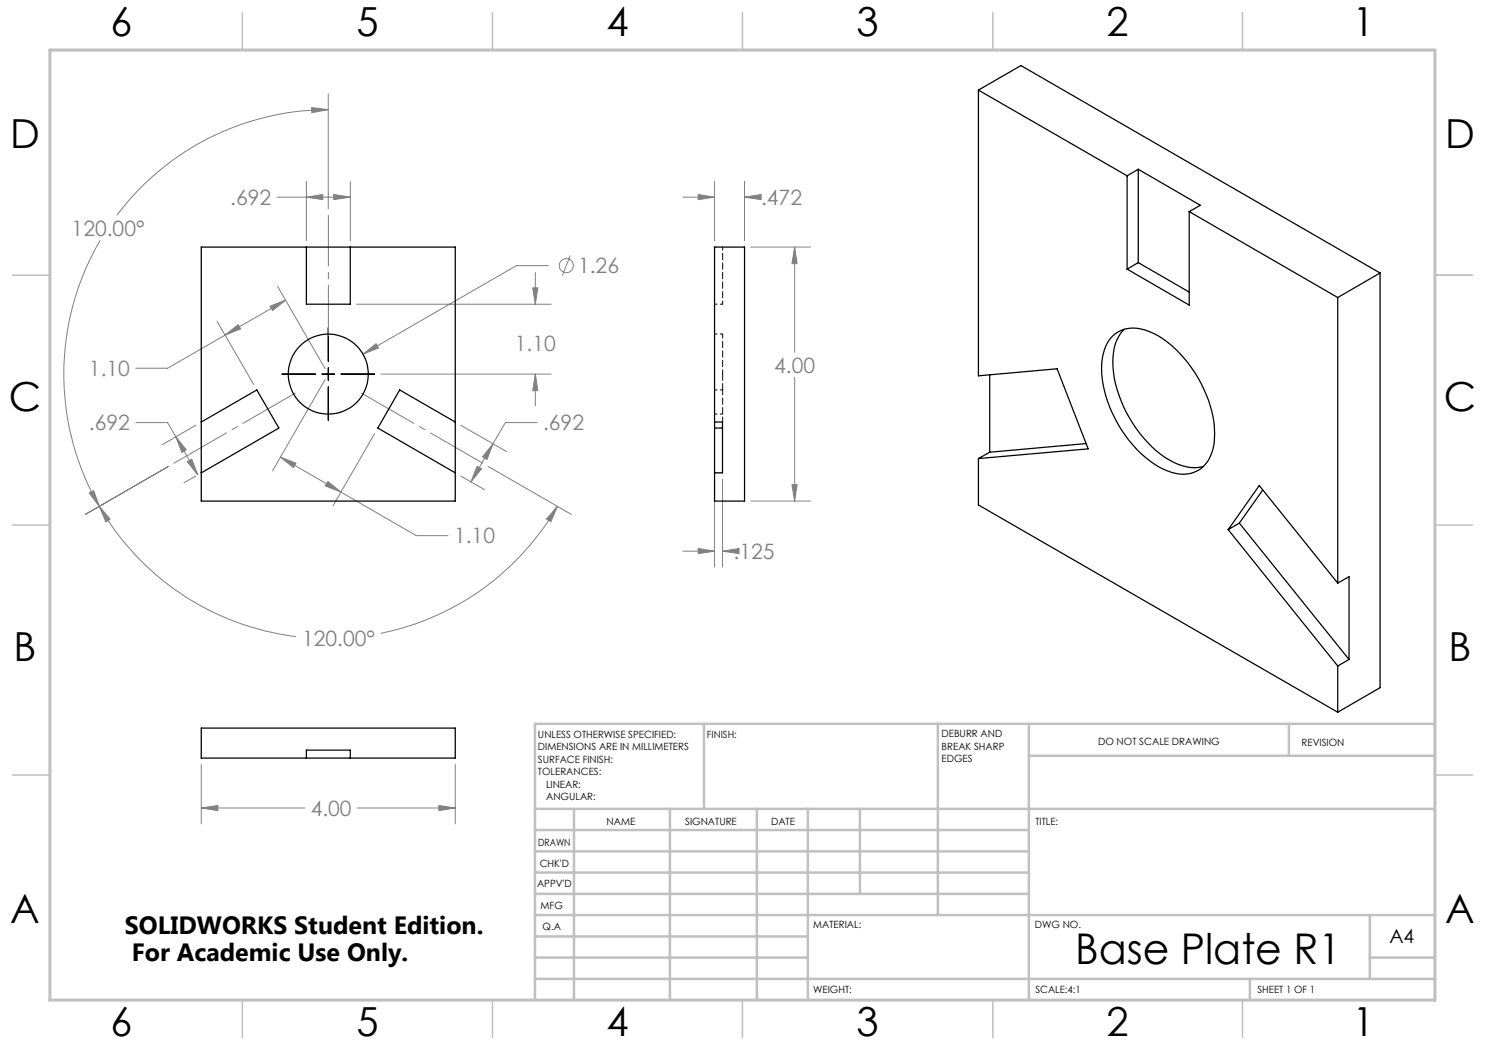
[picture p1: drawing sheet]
<svg xmlns="http://www.w3.org/2000/svg" width="297mm" height="210mm" viewBox="0 0 297 210" stroke-linecap="round" stroke-linejoin="round" font-family="sans-serif">
<g fill="none" stroke="#808080" stroke-width=".2">
<path d="M65.7 18.8v23M55.4 39.4h14.7M61.3 39.4l3.3-.5v1zM61.3 36.3v11.8M62.3 21.5l3.4 .4-3.3 .6zM65.7 21.9a52.8 52.8 0 0 0-42.3 21.1M66.7 38.9l3.4 .5-3.4 .5zM70.1 36.3v11.8M136.6 39.4h6.3M139.6 38.9l3.3 .5-3.3 .5zM142.9 36.3v11.8M148.9 39.4l3.3-.5v1z"/>
<path d="M148.9 39.4h2.1M148.9 36.3v11.8M20 48.1a52.9 52.9 0 0 0-.1 53.2M55.5 57.3l9.5 16.4M106.5 57.6h1.1l-.5 3.2zM107.1 54.5v6.3M109.6 53.1h-6.3l-30.7 17.7M114.1 51.1l-1.6 4M150.2 49.4h11.9M158.9 49.4l.5 3.3h-1zM158.9 49.4v21M43.4 64.3l7.3 12.6"/>
<path d="M45 67l2.6-2.1 .5 .9zM45 67l-11.5 6.7h-6.3M54 61.2l3.1-1.2-2.6 2.1zM57.1 60l-12.1 7M65 75.9l-10.5 18.3M71.3 60.8h38.9M72.6 70.8l2.6-2.1 .5 .9zM76.2 74.8h34M107.1 74.8l.5 3.3h-1.1zM107.1 74.8v6.4M158.9 75.5v24.7M17.9 98.6l.8-.5 1.2 3.2z"/>
<path d="M27.2 84.5h6.3l1.7 2.9M33.7 93.3l-16.6 9.6M35.2 87.4l2.1 2.5-.9 .6zM35.2 87.4l4.3 7.6M37.5 92.3l.8-.4 1.2 3.1zM39.2 95.2l-2.4 1.3M39.2 85l-6.8 4M56.1 91.4l3.1 1.2-.5 .9zM56.1 91.4l27.2 15.7h6.3M65.6 96.3l2.6 2.1-3.1-1.2zM74.9 86.7l-8.3 14.5M92.1 85l9.3 5.3"/>
<path d="M92.1 95.2l4.8 2.8M95.4 93.3l.9 .5-2.1 2.6zM97.6 93.3l16.6 9.6M98.6 88.8l-1.2 3.1-.9-.5zM98.6 88.8l-4.4 7.6M107.4 84.5h-6.3l-2.5 4.3M142.9 95.8v17.6M144.5 95.8v17.6M158.4 96.9h1l-.5 3.3zM19.9 101.3l2.1 2.5-.8 .5zM19.9 101.3a53 53 0 0 0 39.3 26M111.5 101.3l-1.3 3-.9-.5z"/>
<path d="M111.5 101.3a52.9 52.9 0 0 1-35.3 25.4M136.6 110.2h6.3M139.6 109.7l3.3 .5-3.3 .5zM144.5 110.2l3.3-.5v1zM144.5 110.2h1M150.2 100.2h11.9M40.3 152.9v11.9M91.1 152.9v11.9M40.3 161.6l3.3-.5v1zM40.3 161.6h20.7M71.5 161.6h19.6M87.8 161.1l3.3 .5-3.3 .5z"/>
<circle cx="113.3" cy="53.1" r="1.41"/>
</g>
<path d="M56.4 74.8h6.7M64.4 74.8h2.5M65.7 65.5v6.8M65.7 73.5v2.6M65.7 77.4v6.7M68.2 74.8h6.7" fill="none" stroke="#000" stroke-width=".2"/>
<path d="M65.7 43.1v24.1" fill="none" stroke="#808080" stroke-width=".2" stroke-dasharray="15.2 1.3 1.3 1.3" stroke-dashoffset="5.1"/>
<path d="M59.1 78.6l-24.3 14M96.6 92.6l-24.3-14" fill="none" stroke="#808080" stroke-width=".2" stroke-dasharray="15.2 1.3 1.3 1.3" stroke-dashoffset="3.1"/>
<path d="M287 55h7.5M287 144.8v55.2h-187.2" fill="none" stroke="#c0c0c0" stroke-width=".2"/>
<g fill="none" stroke="#c0c0c0" stroke-width=".5">
<path d="M140.8 144.8v17M187.6 144.8v38.2M205.8 144.8v55.2M205.8 151.2h81.2M257.8 144.8v6.4M287 144.8h-180v55.2M107 161.8h180M107 178.8h98.8M107 174.5h98.8M107 170.3h98.8M107 166h98.8M114.8 161.8v38.2"/>
<path d="M134 161.8v38.2M151.4 161.8v38.2M161.6 161.8v38.2M172 161.8v17M107 195.8h180M107 191.5h54.6M107 187.3h54.6M107 183h180M250 195.8v4.2M274 191.5h13M274 183v12.8"/>
</g>
<g fill="none" stroke="#c0c0c0" stroke-width=".3">
<path d="M48.5 2.5v7.5M98.5 2.5v7.5M148.5 2.5v7.5M198.6 2.5v7.5M248.5 2.5v7.5M2.5 55h7.5M287 55h7.5M2.5 105h7.5M287 105h7.5M2.5 155h7.5M287 155h7.5M48.5 200v7.5"/>
<path d="M98.5 200v7.5M148.5 200v7.5M198.6 200v7.5M248.5 200v7.5"/>
</g>
<path d="M10 10h277v190h-277z" fill="none" stroke="#c0c0c0" stroke-width=".6"/>
<path d="M66.7 38.9l3.4 .5-3.4 .5zM61.3 39.4l3.3-.5v1zM37.5 92.3l.8-.4 1.2 3.1zM35.2 87.4l2.1 2.5-.9 .6zM98.6 88.8l-1.2 3.1-.9-.5zM95.4 93.3l.9 .5-2.1 2.6zM72.6 70.8l3.1-1.2-.5-.9zM62.3 21.5l3.4 .4-3.3 .6zM17.9 98.6l.8-.5 1.2 3.2zM19.9 101.3l2.1 2.5-.8 .5zM111.5 101.3l-1.3 3-.9-.5zM56.1 91.4l3.1 1.2-.5 .9zM65.6 96.3l2.6 2.1-3.1-1.2zM54 61.2l3.1-1.2-2.6 2.1zM45 67l2.6-2.1 .5 .9zM106.5 57.6h1.1l-.5 3.2zM107.1 74.8l.5 3.3h-1.1zM40.3 161.6l3.3-.5v1zM87.8 161.1l3.3 .5-3.3 .5zM139.6 109.7l3.3 .5-3.3 .5zM144.5 110.2l3.3-.5v1zM139.6 38.9l3.3 .5-3.3 .5zM148.9 39.4l3.3-.5v1zM158.4 96.9h1l-.5 3.3zM158.9 49.4l.5 3.3h-1z" fill="#808080"/>
<g fill="none" stroke="#000" stroke-width=".25">
<path d="M195.7 18v57.2l15.7-1.4 6.2 16-21.9 1.9M195.7 18l29.7 17.2M195.7 18l8.5-4.9 71.8 41.5M225.4 35.2v18.6M227.6 33.9l-2.2 1.3M227.6 33.9l12.5 7.2-2.3 1.2M227.6 33.9v18.6M40.3 49.4h50.8v50.8h-50.8zM61.3 49.4v11.4h8.8v-11.4M142.9 49.4h6v50.8h-6zM227.6 52.5l10.2 5.9M227.6 52.5l-2.2 1.3"/>
<path d="M237.8 42.3l29.7 17.2M237.8 42.3v18.7l-12.4-7.2M267.5 59.5v57.1M276 54.6l-8.5 4.9M276 54.6v82.9l-8.5 4.9M197.9 75v15.4M222.5 67.3a6.6 6.6 0 0 1 7.4-1 22.6 22.6 0 0 1 10.9 11.5 17.8 17.8 0 0 1 1.6 12.7 6 6 0 0 1-8.1 4 20.5 20.5 0 0 1-10.7-9.6 21.6 21.6 0 0 1-3.1-13.2 7.8 7.8 0 0 1 2-4.4zM224.8 65.9a8.5 8.5 0 0 0-2.2 6.5 25 25 0 0 0 10.4 19.1 9.4 9.4 0 0 0 7.7 1.8M40.3 84.4l11.1-6.4 4.4 7.6-15.5 9M91.1 84.4l-11.2-6.4-4.3 7.6 15.5 9M142.9 84.4h1.6v10.2h-1.6M142.9 85.6h1.6"/>
<path d="M195.7 91.7v9.3l71.8 41.4M197.9 90.4l-2.2 1.3M217.2 88.7l-19.3 1.7M252.6 98l-4.7 6.6M245.6 105.9l6.2-8.8 15.7 19.5M245.6 105.9l21.9 27.3M247.9 104.6l21.9 27.3M247.9 104.6l-2.3 1.3M267.5 116.6l2.3-1.3v16.6M267.5 133.2v9.2M269.8 131.9l-2.3 1.3M40.3 145.6h50.8v6h-50.8z"/>
<path d="M61.3 151.6v-1.6h8.8v1.6"/>
<circle cx="65.7" cy="74.8" r="8"/>
</g>
<path d="M144.5 84.4v-6.4" fill="none" stroke="#000" stroke-width=".2" stroke-dasharray="1.3 .6" stroke-dashoffset=".3"/>
<path d="M144.5 78h-1.6M144.5 60.8h-1.6M144.5 66.8h-1.6M142.9 82.8h1.6" fill="none" stroke="#000" stroke-width=".2" stroke-dasharray="1.3 .6" stroke-dashoffset=".8"/>
<path d="M144.5 74.8v-8" fill="none" stroke="#000" stroke-width=".2" stroke-dasharray="1.3 .6" stroke-dashoffset=".4"/>
<path d="M144.5 78v-3.2" fill="none" stroke="#000" stroke-width=".2" stroke-dasharray="1.3 .6"/>
<path d="M144.5 60.8v-11.4" fill="none" stroke="#000" stroke-width=".2" stroke-dasharray="1.3 .6" stroke-dashoffset=".6"/>
<text font-size="8.5" x="215" y="192.7">Base Plate R1</text>
<g font-size="8">
<text x="22.1" y="7.1">6</text>
<text x="71.3" y="7.2">5</text>
<text x="121.3" y="7.2">4</text>
<text x="171.3" y="7.2">3</text>
<text x="221.3" y="7.2">2</text>
<text x="270.5" y="7.2">1</text>
<text x="2" y="29.7">D</text>
<text x="289" y="29.7">D</text>
<text x="1.8" y="82.1">C</text>
<text x="288.8" y="82.2">C</text>
<text x="2.7" y="132.1">B</text>
<text x="289.7" y="132.2">B</text>
<text x="2" y="184.6">A</text>
<text x="289" y="184.7">A</text>
<text x="22.1" y="207.1">6</text>
<text x="71.3" y="207.1">5</text>
<text x="121.3" y="207.1">4</text>
<text x="171.3" y="207.1">3</text>
<text x="221.3" y="207.1">2</text>
<text x="270.5" y="207.1">1</text>
</g>
<g font-size="5">
<text x="25" y="186.7">SOLIDWORKS Student Edition.</text>
<text x="26.4" y="192.2">For Academic Use Only.</text>
</g>
<g font-size="4.2" fill="#808080">
<text x="46" y="41">.692</text>
<text x="152.2" y="41">.472</text>
<text x="14.3" y="47.1">120.00°</text>
<text x="115.6" y="54.7">1.26</text>
<text x="103" y="70.2">1.10</text>
<text x="17.8" y="75.2">1.10</text>
<text x="154.8" y="74.6">4.00</text>
<text x="17.8" y="86.1">.692</text>
<text x="108.6" y="86.1">.692</text>
<text x="90.8" y="108.7">1.10</text>
<text x="146.7" y="111.8">.125</text>
<text x="60.4" y="129.3">120.00°</text>
<text x="62.1" y="163.2">4.00</text>
</g>
<text font-size="3.9" x="277.9" y="188.5">A4</text>
<g font-size="2">
<text x="107.6" y="147.6">UNLESS OTHERWISE SPECIFIED:</text>
<text x="141.4" y="147.6">FINISH:</text>
<text x="188.3" y="147.5">DEBURR AND</text>
<text x="188.3" y="150">BREAK SHARP</text>
<text x="219.6" y="149">DO NOT SCALE DRAWING</text>
<text x="260.3" y="149.2">REVISION</text>
<text x="107.6" y="150.1">DIMENSIONS ARE IN MILLIMETERS</text>
<text x="107.6" y="152.6">SURFACE FINISH:</text>
<text x="107.6" y="155.1">TOLERANCES:</text>
<text x="188.3" y="152.5">EDGES</text>
<text x="109.2" y="157.6">LINEAR:</text>
<text x="109.2" y="160.1">ANGULAR:</text>
<text x="121.3" y="165">NAME</text>
<text x="137" y="164.9">SIGNATURE</text>
<text x="154.2" y="164.9">DATE</text>
<text x="207.1" y="164.9">TITLE:</text>
<text x="107.6" y="169.1">DRAWN</text>
<text x="107.9" y="173.3">CHK'D</text>
<text x="107.4" y="177.4">APPV'D</text>
<text x="108.1" y="181.8">MFG</text>
<text x="108.5" y="186">Q.A</text>
<text x="162.6" y="185.5">MATERIAL:</text>
<text x="207" y="185.5">DWG NO.</text>
<text x="162.6" y="198.5">WEIGHT:</text>
<text x="207.1" y="198.6">SCALE:4:1</text>
<text x="251.5" y="198.6">SHEET 1 OF 1</text>
</g>
</svg>
